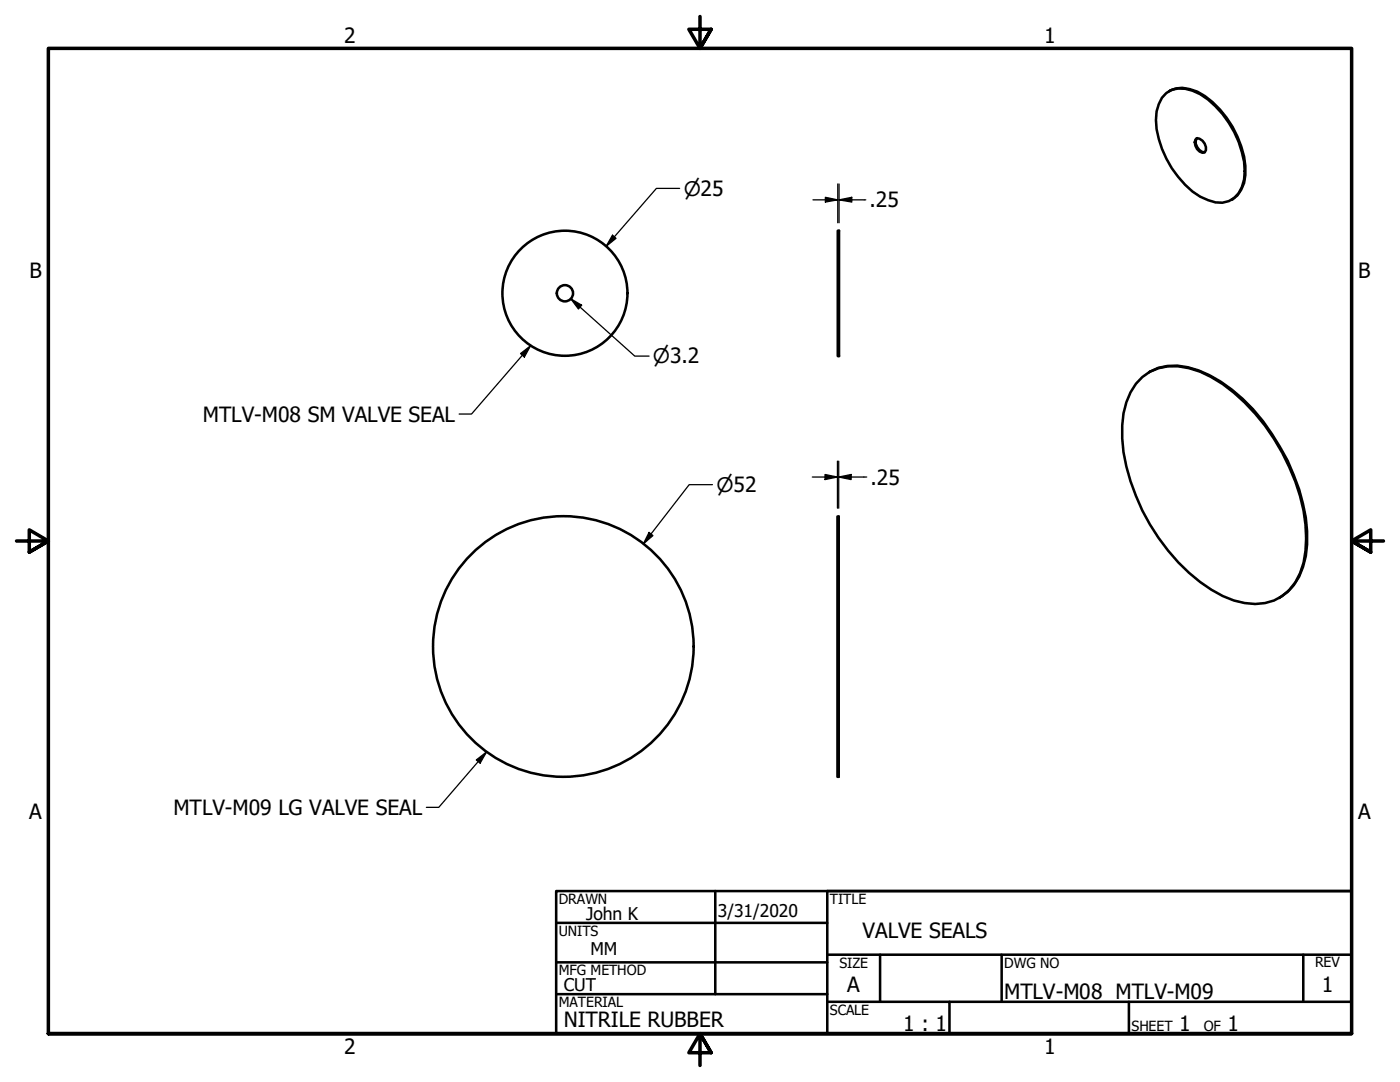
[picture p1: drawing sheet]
<svg xmlns="http://www.w3.org/2000/svg" width="279mm" height="216mm" viewBox="0 0 279 216" stroke-linecap="round" stroke-linejoin="round" font-family="sans-serif">
<!-- layer: Visible (ANSI) -->
<g fill="none" stroke="#000" stroke-width=".51">
<path d="M232.8 18.5a5.3 5.3 0 0 1 5.2-.4 17.9 17.9 0 0 1 9.2 10.2 13 13 0 0 1 .6 9 4.7 4.7 0 0 1-6.7 2.6 13.1 13.1 0 0 1-6-4.6 19.4 19.4 0 0 1-4.4-11.4 7.1 7.1 0 0 1 2.1-5.4zM233.3 18.2a4.8 4.8 0 0 1 4.1-.4 13.4 13.4 0 0 1 7.4 5.7 18.6 18.6 0 0 1 3.7 11.4 6.2 6.2 0 0 1-2.7 5M238.8 27.6a1.96 1.96 0 0 0 1.2 2.8h.4M238.9 27.6a1.98 1.98 0 0 1 1.5 2.8 1.79 1.79 0 0 1-2-2l.2-.5zM167.2 46h.2v25.1h-.2zM228 75.2a9.9 9.9 0 0 1 9.3-1.7 27.2 27.2 0 0 1 13.2 9 42.2 42.2 0 0 1 10 22.2 19 19 0 0 1-2 11.5 9.4 9.4 0 0 1-10.1 4.1 21.8 21.8 0 0 1-11.1-6 41.2 41.2 0 0 1-13.3-26.8 16.6 16.6 0 0 1 2.7-10.9zM229.3 74.3a9.4 9.4 0 0 1 7.7-1 26.7 26.7 0 0 1 13.1 8.4 41.9 41.9 0 0 1 10.8 24.3 16.7 16.7 0 0 1-2.7 10.8l-1.2 1.3-1.7 1.2M167.1 103.1h.3v51.9h-.3z"/>
<circle cx="112.7" cy="58.5" r="12.5"/>
<circle cx="112.7" cy="58.5" r="1.62"/>
<circle cx="112.4" cy="129" r="26"/>
</g>
<!-- layer: Border (ANSI) -->
<path d="M139.7 3.3v6.4l-2.2-3.9h4.4l-2.2 3.9 2.2-3.9M3.3 107.9h6.4l-3.9-2.2v4.5l3.9-2.3-3.9 2.3M276.1 107.9h-6.4l3.9-2.2v4.5l-3.9-2.3 3.9 2.3M9.7 206.2v-196.5h260v196.5h-260h260M141.9 210.1l-2.2-3.9 2.2 3.9h-4.4l2.2-3.9v6.4" fill="none" stroke="#000" stroke-width=".7"/>
<!-- layer: Title (ANSI) -->
<g fill="none" stroke="#000" stroke-width=".51">
<path d="M111 177.8h158.7v28.4h-158.7zM142.7 177.8v20.6M269.7 177.8h-104.6v28.4M111 184.1h54.1M111 192h54.1M111 198.4h54.1M165.1 190.5h104.6M165.1 199.9h104.6M175.6 190.5v9.4M189.5 199.9v6.3M199.9 190.5v9.4M225.3 199.9v6.3"/>
<path d="M260.1 190.5v9.4"/>
</g>
<!-- layer: Dimension (ANSI) -->
<g fill="none" stroke="#000" stroke-width=".25">
<path d="M135.6 37.6h-4.6l-10 11.5M162.2 39.9h5M164.7 39.4l2.5 .5-2.5 .4zM167.2 36.7v7.7M167.4 39.9l2.6-.5v.9zM167.4 39.9h5.4M167.4 36.7v7.7M113.9 59.6l2.2 1.3-.7 .8zM113.9 59.6l12.8 11.5h2.8M122.2 46.9l.7 .7-1.9 1.5zM142.2 96.7h-4.7l-9.1 11.8M162.1 95.2h5"/>
<path d="M164.7 94.7l2.4 .5-2.4 .5zM167.1 92v9.4M167.4 95.2l2.5-.5v1zM167.4 95.2h5.6M167.4 92v9.4M129.5 106.2l.8 .7-1.9 1.6z"/>
</g>
<g fill="#000">
<path d="M167.4 39.9l2.6-.5v.9z" fill-rule="evenodd"/>
<path d="M122.2 46.9l.7 .7-1.9 1.5z" fill-rule="evenodd"/>
<path d="M164.7 39.4l2.5 .5-2.5 .4z" fill-rule="evenodd"/>
<path d="M113.9 59.6l2.2 1.3-.7 .8z" fill-rule="evenodd"/>
<path d="M164.7 94.7l2.4 .5-2.4 .5z" fill-rule="evenodd"/>
<path d="M167.4 95.2l2.5-.5v1z" fill-rule="evenodd"/>
<path d="M129.5 106.2l.8 .7-1.9 1.6z" fill-rule="evenodd"/>
</g>
<!-- layer: Symbol (ANSI) -->
<path d="M103.9 70.5l2-1.5-1.3 2.2zM105.9 69l-11.8 13.6h-2.5M95.1 151.6l2-1.5-1.3 2.2zM97.1 150.1l-9.5 11h-2.5" fill="none" stroke="#000" stroke-width=".25"/>
<g fill="#000">
<path d="M103.9 70.5l2-1.5-1.3 2.2z" fill-rule="evenodd"/>
<path d="M95.1 151.6l2-1.5-1.3 2.2z" fill-rule="evenodd"/>
</g>
<g font-size="4.2">
<text x="68.7" y="8.6">2</text>
<text x="208.4" y="8.6">1</text>
<text x="173.5" y="41.4">.25</text>
<text x="5.9" y="55.5">B</text>
<text x="271.1" y="55.5">B</text>
<text x="40.5" y="84.1">MTLV-M08 SM VALVE SEAL</text>
<text x="173.7" y="96.7">.25</text>
<text x="5.8" y="163.4">A</text>
<text x="34.6" y="162.6">MTLV-M09 LG VALVE SEAL</text>
<text x="271" y="163.4">A</text>
<text x="172.1" y="187.2">VALVE SEALS</text>
<text x="169.1" y="198">A</text>
<text x="263.8" y="198">1</text>
<text x="200.4" y="199.3">MTLV-M08 MTLV-M09</text>
<text x="112.5" y="204.9">NITRILE RUBBER</text>
<text x="180.3" y="205.7">1 : 1</text>
<text x="235.3" y="205.7">1</text>
<text x="245" y="205.7">1</text>
<text x="68.7" y="210.3">2</text>
<text x="208.4" y="210.3">1</text>
</g>
<g font-size="4">
<text x="136.5" y="39.1">⌀25</text>
<text x="130.3" y="72.5">⌀3.2</text>
<text x="143" y="98.2">⌀52</text>
</g>
<g font-size="3.5">
<text x="117" y="183.6">John K</text>
<text x="143.3" y="183.1">3/31/2020</text>
<text x="117.9" y="190.6">MM</text>
<text x="112.5" y="197.7">CUT</text>
</g>
<g font-size="2.8">
<text x="111.5" y="180.3">DRAWN</text>
<text x="165.6" y="180.3">TITLE</text>
<text x="111.5" y="186.8">UNITS</text>
<text x="111.5" y="194.6">MFG METHOD</text>
<text x="167.5" y="193.1">SIZE</text>
<text x="200.4" y="193.1">DWG NO</text>
<text x="262.4" y="193">REV</text>
<text x="111.5" y="200.9">MATERIAL</text>
<text x="165.6" y="202.5">SCALE</text>
<text x="225.8" y="205.7">SHEET</text>
<text x="240.2" y="205.7">OF</text>
</g>
</svg>
